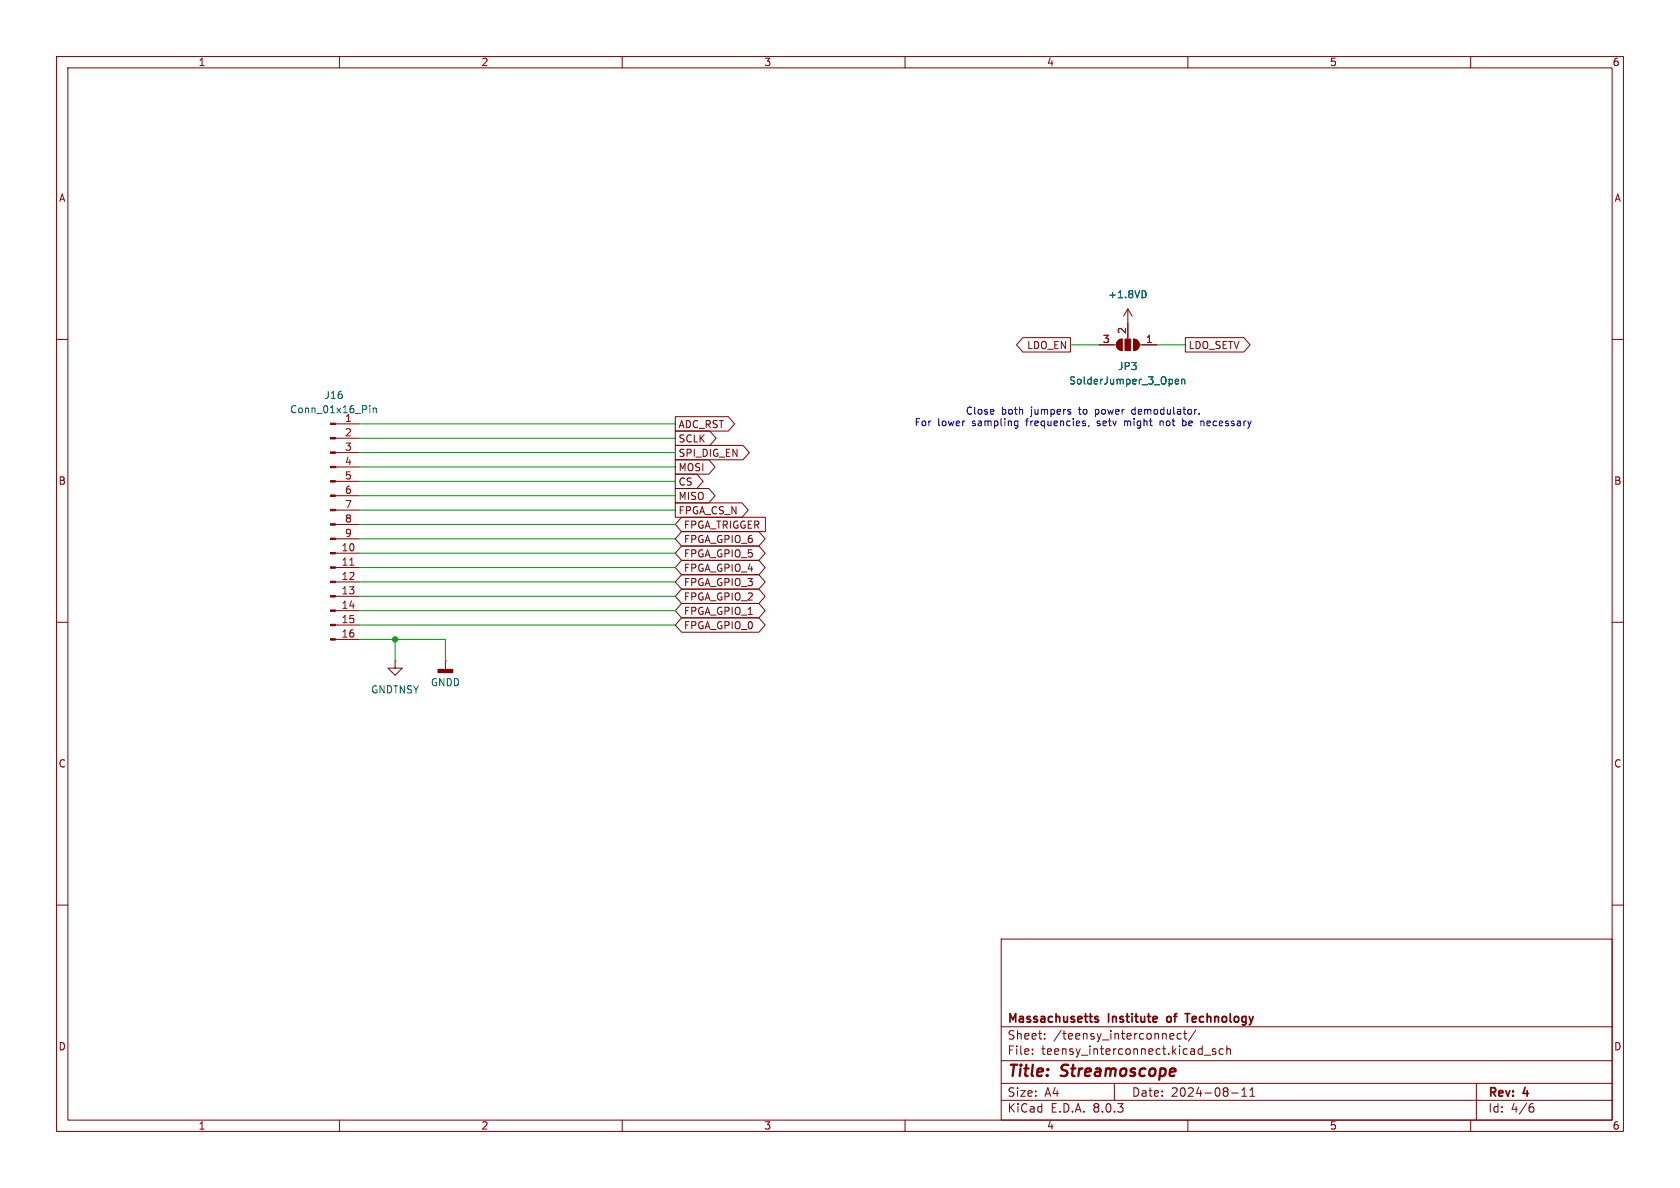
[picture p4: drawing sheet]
<svg xmlns="http://www.w3.org/2000/svg" width="297mm" height="210mm" viewBox="0 0 297 210" stroke-linecap="round" stroke-linejoin="round" font-family="sans-serif">
<g fill="none" stroke="#840000" stroke-width=".18">
<path d="M10 10h277v190h-277zM12 12h273v186h-273zM60 10v2M110 10v2M160 10v2M210 10v2M260 10v2M10 60h2M180.8 59.7h8.4v2.5h-8.4l-1.1-1.2zM199.4 54.6l-.8 1.3M199.4 54.6v5.3M199.4 54.6l.8 1.3"/>
<path d="M200.4 59.9a1.02 1.02 0 0 1 1 1.1 1.02 1.02 0 0 1-1 1zM209.5 59.7h10.4l1.1 1.3-1.1 1.2h-10.4zM285 60h2M59.3 77.5h4.2M59.3 74.9h4.2M119.4 76.2h6.1l1.1 1.3-1.1 1.2h-6.1zM119.4 78.7h12l1.1 1.3-1.1 1.3h-12zM119.4 73.7h9.4l1.1 1.2-1.1 1.3h-9.4zM194.3 61h3.1M197.7 60.2l.7-.3v2.1a1.02 1.02 0 0 1-1-.7 1.02 1.02 0 0 1 .3-1.1zM201.4 61h3.1M59.3 97.8h4.2"/>
<path d="M59.3 95.3h4.2M59.3 92.7h4.2M59.3 90.2h4.2M59.3 87.6h4.2M59.3 85.1h4.2M59.3 82.6h4.2M59.3 80h4.2M119.4 86.4h5.9l1.1 1.2-1.1 1.3h-5.9zM119.4 83.8h3.8l1.1 1.3-1.1 1.3h-3.8zM119.4 81.3h5.9l1.1 1.3-1.1 1.2h-5.9zM119.4 88.9h11.8l1.1 1.3-1.1 1.2h-11.8zM120.5 99.1h13.7l1.1 1.2-1.1 1.3h-13.7l-1.1-1.3z"/>
<path d="M120.5 94h13.7l1.1 1.3-1.1 1.2h-13.7l-1.1-1.2zM120.5 91.4h14.8v2.6h-14.8l-1.1-1.3zM120.5 96.5h13.7l1.1 1.3-1.1 1.3h-13.7l-1.1-1.3zM10 110h2M59.3 113h4.2M59.3 110.5h4.2M59.3 108h4.2M59.3 105.4h4.2M59.3 102.9h4.2M59.3 100.3h4.2M69.8 116.8v1.3h1.3l-1.3 1.3-1.2-1.3h1.2M69.8 116.8h.1"/>
<path d="M78.7 116.8h.1M78.7 116.8v1.6M120.5 101.6h13.7l1.1 1.3-1.1 1.2h-13.7l-1.1-1.2zM120.5 109.2h13.7l1.1 1.3-1.1 1.3h-13.7l-1.1-1.3zM120.5 106.7h13.7l1.1 1.3-1.1 1.2h-13.7l-1.1-1.2zM120.5 104.1h13.7l1.1 1.3-1.1 1.3h-13.7l-1.1-1.3zM285 110h2M10 160h2M285 160h2M177 166h108v32h-108zM60 198v2M110 198v2"/>
<path d="M160 198v2M177 194.5h108M177 191.5h108M177 187.5h108M177 181.5h108M182.5 186.3v.1M182.5 185.5v.1M184.7 183.6v.1M184.7 182.8v.1M197 191.5v3M206.8 183.5l.2 .2 .5-.1M206.8 182.9l.2-.2h.3l.2 .2v.2l-.7 .1"/>
<path d="M208.8 182.8l-.4-.1-.3 .3v.4l.1 .2h.6M209.2 182.7h.6M209.5 182.2v1.3l.3 .2M210 198v2M211.4 182.1l-1.3 2M212.9 186.5h1.1M214.9 185.5l-.4-.1-.2 .2 .1 .2 .5 .2v.3h-.6M216.2 185.5l-.4-.1-.3 .3v.4l.2 .2h.5M216.9 185.5l.2-.1 .4 .1v.9M216.9 184.9v1.5M217.7 193.2h1.2M219.5 193.8h.9"/>
<path d="M219.5 192.7l.5-.4v1.5M221 193.8h.8M221 192.7l.4-.4v1.5M260 198v2M261 191.5v6.5M270.6 195.7h.3l.3 .3-.1 .5-.5 .1M271 195.1l-.4 .1"/>
</g>
<path d="M193.6 179.8h.5M206.3 179.8v.7M209.5 179.2h.8M209.9 179.2v1.5M193.6 180.1l.5 .2 .1 .2-.2 .2-.4-.1" fill="none" stroke="#840000" stroke-width=".3"/>
<path d="M202.2 51.4a.68 .68 0 0 1 .4 .6 .68 .68 0 0 1-.4 .6M65.4 71.7v.1M65.4 72.1v.9M66 72.1v.9M66 72.2l.2-.1 .3 .1v.8M207.8 67.5l.6-.2-.1-.2-.4-.1-.1 .2v.6h.5M208.9 67.2l.2-.2 .3 .1 .1 .8M208.9 67v.9" fill="none" stroke="#006464" stroke-width=".18"/>
<path d="M77.5 118.4h2.5v.5h-2.5z" fill="#840000" stroke="#840000" stroke-width=".25"/>
<g fill="#840000" stroke="#840000" stroke-width=".18">
<path d="M200.4 59.9a1.02 1.02 0 0 1 1 1.1 1.02 1.02 0 0 1-1 1z"/>
<path d="M198.9 59.9h1v2.1h-1z"/>
<path d="M197.7 60.2l.7-.3v2.1a1.02 1.02 0 0 1-1-.7 1.02 1.02 0 0 1 .3-1.1z"/>
<path d="M58.4 112.9h.9v.3h-.9z"/>
<path d="M58.4 110.4h.9v.2h-.9z"/>
<path d="M58.4 107.8h.9v.3h-.9z"/>
<path d="M58.4 105.3h.9v.2h-.9z"/>
<path d="M58.4 102.7h.9v.3h-.9z"/>
<path d="M58.4 100.2h.9v.3h-.9z"/>
<path d="M58.4 97.7h.9v.2h-.9z"/>
<path d="M58.4 95.1h.9v.3h-.9z"/>
<path d="M58.4 92.6h.9v.2h-.9z"/>
<path d="M58.4 90h.9v.3h-.9z"/>
<path d="M58.4 87.5h.9v.3h-.9z"/>
<path d="M58.4 85h.9v.2h-.9z"/>
<path d="M58.4 82.4h.9v.3h-.9z"/>
<path d="M58.4 79.9h.9v.2h-.9z"/>
<path d="M58.4 77.3h.9v.3h-.9z"/>
<path d="M58.4 74.8h.9v.3h-.9z"/>
</g>
<path d="M61.8 99.9h.8" fill="none" stroke="#a90000" stroke-width=".18"/>
<g fill="none" stroke="#0000c2" stroke-width=".18">
<path d="M179.5 75.2h.4M179.5 74.5h.4M179.9 74.4v1l-.1 .2-.3 .1M189.1 72.8l.2 .2-.2 .2M189.1 72.4h.1M191.7 74.8l.2 .2-.2 .3M191.7 74.4l.1 .1M192.5 75.2l-.1 .2M198.8 74.4v.9M198.9 74.5h-.1M200.2 72.4l-.1 .2 .1 .6M205.1 74.4v.9"/>
<path d="M205.5 74.4l-.4 .1M209.1 74.5l.3-.1 .2 .1M209.1 74v1.3M209.6 75.1l-.2 .2-.3-.1M211.4 72.4h.2M212 73.1v.1M212.5 74.4l.3 .2v.7"/>
</g>
<g fill="none" stroke="#009600" stroke-width=".18">
<path d="M63.5 74.9h55.9M63.5 77.5h55.9M189.2 61h5.1M204.5 61h5M63.5 97.8h55.9M63.5 82.6h55.9M63.5 87.6h55.9M63.5 92.7h55.9M63.5 90.2h55.9M63.5 85.1h55.9M63.5 95.3h55.9M63.5 80h55.9"/>
<path d="M63.5 105.4h55.9M63.5 108h55.9M63.5 102.9h55.9M63.5 110.5h55.9M63.5 113h15.2v3.8M63.5 100.3h55.9M69.8 113v3.8"/>
</g>
<circle cx="69.8" cy="113" r=".46" fill="#009600" stroke="#009600" stroke-width=".18"/>
<g font-size="2.8" fill="#840000">
<text x="178" y="190.9">Title:</text>
<text x="187.7" y="190.9">Streamoscope</text>
</g>
<g font-size="2.1" fill="#840000">
<text x="178" y="184">Sheet:</text>
<text x="178" y="181.2">Massachusetts</text>
<text x="186.2" y="184">/teensy_interconnect/</text>
<text x="196" y="181.2">Institute</text>
<text x="207" y="181.2">of</text>
<text x="210.9" y="181.2">Technology</text>
<text x="178" y="186.7">File:</text>
<text x="184.1" y="186.7">teensy_interconnect.kicad_sch</text>
<text x="178" y="196.9">KiCad</text>
<text x="178" y="194.1">Size:</text>
<text x="184.7" y="194.1">A4</text>
<text x="185.7" y="196.9">E.D.A.</text>
<text x="193.3" y="196.9">8.0.3</text>
<text x="200" y="194.1">Date:</text>
<text x="207" y="194.1">2024-08-11</text>
<text x="263" y="194.3">Rev:</text>
<text x="263" y="196.9">Id:</text>
<text x="267.1" y="196.9">4/6</text>
<text x="269.4" y="194.3">4</text>
</g>
<g font-size="1.8" fill="#840000">
<text x="35" y="11.9">1</text>
<text x="85" y="11.9">2</text>
<text x="135" y="11.9">3</text>
<text x="185" y="11.9">4</text>
<text x="235" y="11.9">5</text>
<text x="285" y="11.9">6</text>
<text x="10.3" y="35.9">A</text>
<text x="285.3" y="35.9">A</text>
<text x="181.5" y="61.9">LDO_EN</text>
<text x="210" y="61.9">LDO_SETV</text>
<text x="119.9" y="75.9">ADC_RST</text>
<text x="119.9" y="78.4">SCLK</text>
<text x="119.9" y="83.5">MOSI</text>
<text x="119.9" y="81">SPI_DIG_EN</text>
<text x="10.3" y="85.9">B</text>
<text x="119.9" y="88.6">MISO</text>
<text x="119.9" y="86">CS</text>
<text x="285.3" y="85.9">B</text>
<text x="119.9" y="91.1">FPGA_CS_N</text>
<text x="120.8" y="93.7">FPGA_TRIGGER</text>
<text x="120.8" y="101.3">FPGA_GPIO_4</text>
<text x="120.8" y="96.2">FPGA_GPIO_6</text>
<text x="120.8" y="98.7">FPGA_GPIO_5</text>
<text x="120.8" y="103.8">FPGA_GPIO_3</text>
<text x="120.8" y="106.4">FPGA_GPIO_2</text>
<text x="120.8" y="111.4">FPGA_GPIO_0</text>
<text x="120.8" y="108.9">FPGA_GPIO_1</text>
<text x="10.3" y="135.9">C</text>
<text x="285.3" y="135.9">C</text>
<text x="10.3" y="185.9">D</text>
<text x="285.3" y="185.9">D</text>
<text x="35" y="199.9">1</text>
<text x="85" y="199.9">2</text>
<text x="135" y="199.9">3</text>
<text x="185" y="199.9">4</text>
<text x="235" y="199.9">5</text>
<text x="285" y="199.9">6</text>
</g>
<g font-size="1.8" fill="#006464">
<text x="195.8" y="52.9">+1.8VD</text>
<text x="197.6" y="65.6">JP3</text>
<text x="57.3" y="70.7">J16</text>
<text x="188.9" y="68.2">SolderJumper_3_Open</text>
<text x="51.2" y="73.3">Conn_01x16_Pin</text>
<text x="60.9" y="74.7">1</text>
<text x="65.5" y="122.8">GNDTNSY</text>
<text x="76.1" y="121.5">GNDD</text>
</g>
<g font-size="1.8" fill="#a90000">
<text x="199.1" y="59.1" transform="rotate(-90 199.1 59.1)">2</text>
<text x="194.9" y="60.7">3</text>
<text x="202.5" y="60.7">1</text>
<text x="60.9" y="77.2">2</text>
<text x="60.9" y="79.8">3</text>
<text x="60.9" y="82.3">4</text>
<text x="60.9" y="84.8">5</text>
<text x="60.9" y="87.4">6</text>
<text x="60.9" y="89.9">7</text>
<text x="60.9" y="92.5">8</text>
<text x="60.9" y="95">9</text>
<text x="60.3" y="97.5">10</text>
<text x="60.3" y="100.1">11</text>
<text x="60.3" y="102.6">12</text>
<text x="60.3" y="105.2">13</text>
<text x="60.3" y="107.7">14</text>
<text x="60.3" y="110.2">15</text>
<text x="60.3" y="112.8">16</text>
</g>
<g font-size="1.8" fill="#0000c2">
<text x="161.6" y="75.6">For</text>
<text x="165.8" y="75.6">lower</text>
<text x="170.6" y="73.5">Close</text>
<text x="172" y="75.6">sampling</text>
<text x="177" y="73.5">both</text>
<text x="181.7" y="75.6">frequencies,</text>
<text x="182.4" y="73.5">jumpers</text>
<text x="191" y="73.5">to</text>
<text x="194.1" y="73.5">power</text>
<text x="194.4" y="75.6">setv</text>
<text x="199.4" y="75.6">might</text>
<text x="200.7" y="73.5">demodulator.</text>
<text x="205.9" y="75.6">not</text>
<text x="210.1" y="75.6">be</text>
<text x="213.5" y="75.6">necessary</text>
</g>
</svg>
